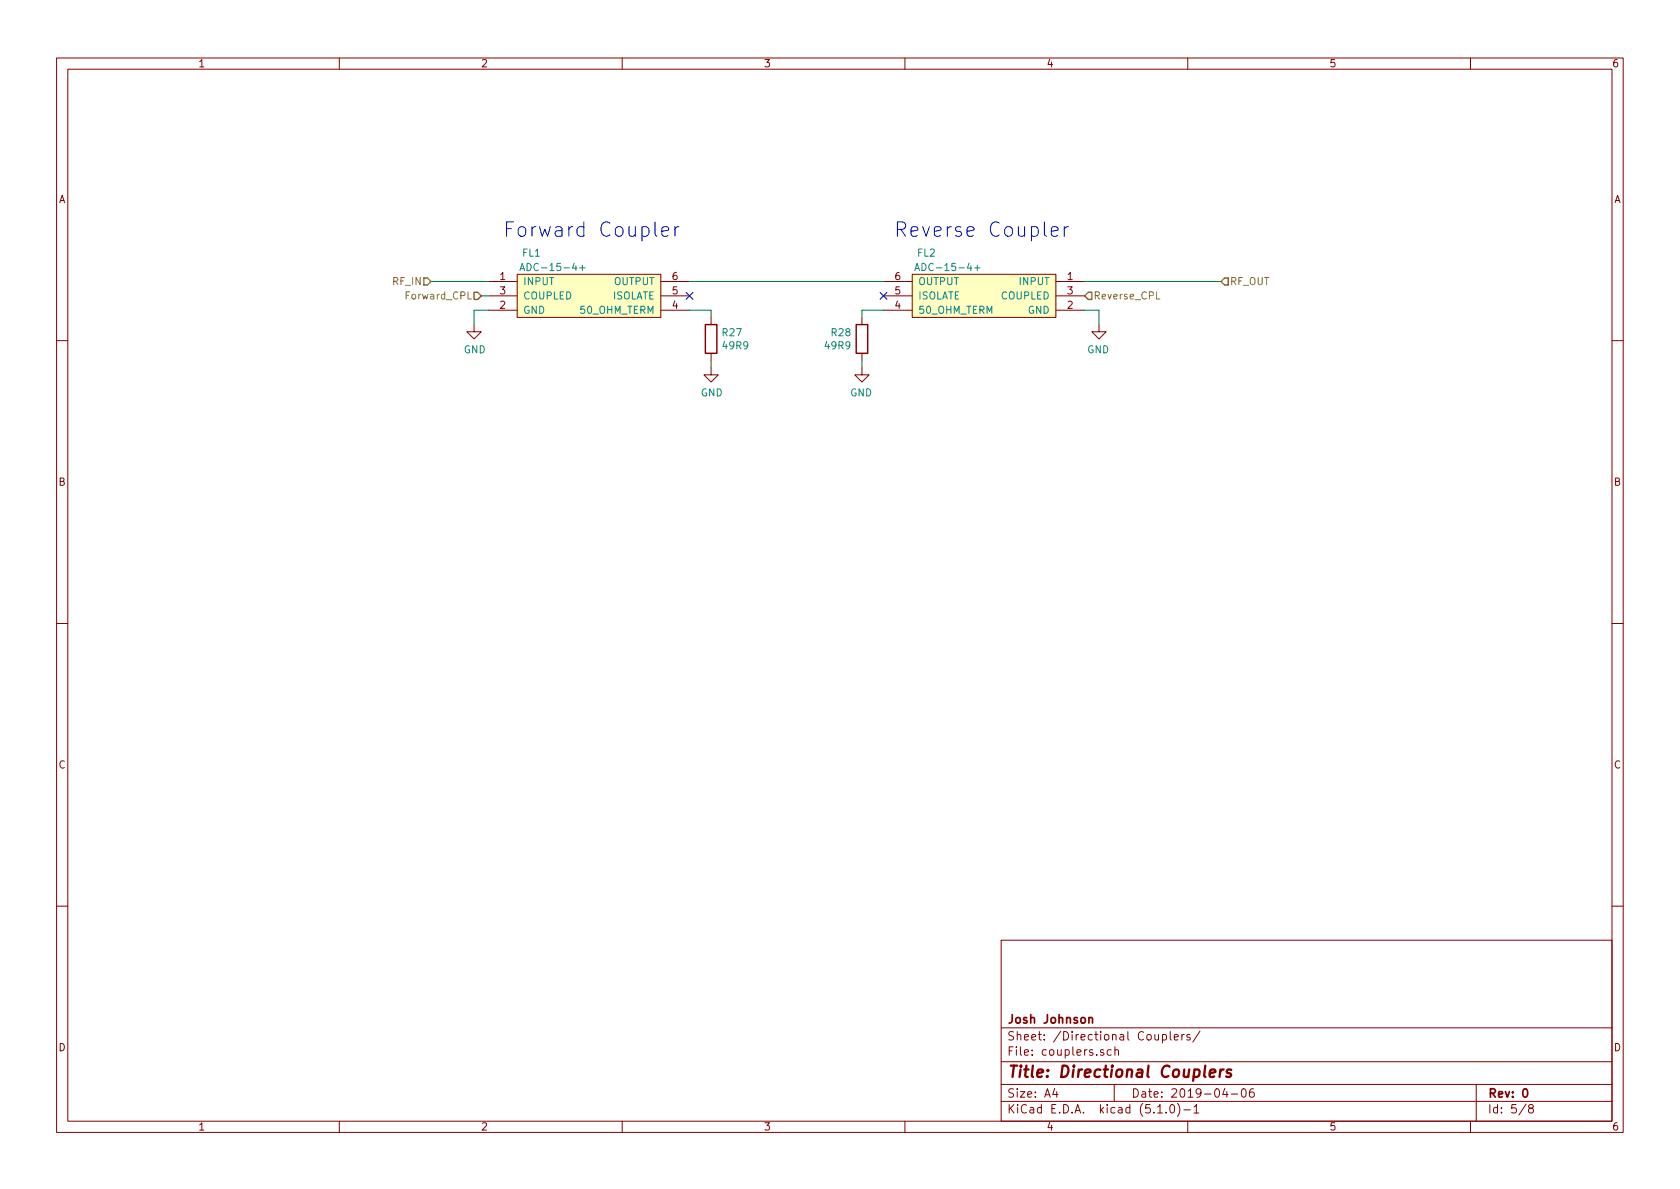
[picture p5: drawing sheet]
EESchema Schematic File Version 4
LIBS:VNA-cache
EELAYER 29 0
EELAYER END
$Descr A4 11693 8268
encoding utf-8
Sheet 5 8
Title "Directional Couplers"
Date "2019-04-06"
Rev "0"
Comp "Josh Johnson"
Comment1 ""
Comment2 ""
Comment3 ""
Comment4 ""
$EndDescr
$Comp
L VNA_Symbols:ADC-15-4+ FL1
U 1 1
P 4050 1900
F 0 "FL1" H 3700 2050 50  0000 C CNN
F 1 "ADC-15-4+" H 3850 1950 50  0000 C CNN
F 2 "VNA_Footprints:CD542" H 4050 1900 50  0001 C CNN
F 3 "" H 4050 1900 50  0001 C CNN
	1    4050 1900
	1    0    0    -1  
$EndComp
Wire Wire Line
	3000 1950 3400 1950
NoConn ~ 4800 2050
$Comp
L Device:R R27
U 1 1
P 4950 2350
F 0 "R27" H 5020 2396 50  0000 L CNN
F 1 "49R9" H 5020 2305 50  0000 L CNN
F 2 "Resistor_SMD:R_0603_1608Metric" V 4880 2350 50  0001 C CNN
F 3 "~" H 4950 2350 50  0001 C CNN
	1    4950 2350
	1    0    0    -1  
$EndComp
$Comp
L power:GND #PWR070
U 1 1
P 4950 2550
F 0 "#PWR070" H 4950 2300 50  0001 C CNN
F 1 "GND" H 4955 2377 50  0000 C CNN
F 2 "" H 4950 2550 50  0001 C CNN
F 3 "" H 4950 2550 50  0001 C CNN
	1    4950 2550
	1    0    0    -1  
$EndComp
$Comp
L power:GND #PWR069
U 1 1
P 3300 2250
F 0 "#PWR069" H 3300 2000 50  0001 C CNN
F 1 "GND" H 3305 2077 50  0000 C CNN
F 2 "" H 3300 2250 50  0001 C CNN
F 3 "" H 3300 2250 50  0001 C CNN
	1    3300 2250
	1    0    0    -1  
$EndComp
Wire Wire Line
	4800 2150 4950 2150
Wire Wire Line
	4950 2500 4950 2550
Wire Wire Line
	3300 2150 3300 2250
Text Notes 3500 1650 0    100  ~ 0
Forward Coupler
$Comp
L VNA_Symbols:ADC-15-4+ FL2
U 1 1
P 6900 1900
F 0 "FL2" H 7350 2050 50  0000 C CNN
F 1 "ADC-15-4+" H 7200 1950 50  0000 C CNN
F 2 "VNA_Footprints:CD542" H 6900 1900 50  0001 C CNN
F 3 "" H 6900 1900 50  0001 C CNN
	1    6900 1900
	-1   0    0    -1  
$EndComp
Wire Wire Line
	8500 1950 7550 1950
NoConn ~ 6150 2050
$Comp
L power:GND #PWR072
U 1 1
P 7650 2250
F 0 "#PWR072" H 7650 2000 50  0001 C CNN
F 1 "GND" H 7655 2077 50  0000 C CNN
F 2 "" H 7650 2250 50  0001 C CNN
F 3 "" H 7650 2250 50  0001 C CNN
	1    7650 2250
	-1   0    0    -1  
$EndComp
Wire Wire Line
	7650 2150 7650 2250
Text Notes 7450 1650 2    100  ~ 0
Reverse Coupler
Wire Wire Line
	4800 1950 6150 1950
Wire Wire Line
	7550 2150 7650 2150
Wire Wire Line
	3300 2150 3400 2150
Wire Wire Line
	4950 2150 4950 2200
$Comp
L Device:R R28
U 1 1
P 6000 2350
F 0 "R28" H 6070 2396 50  0000 L CNN
F 1 "49R9" H 6070 2305 50  0000 L CNN
F 2 "Resistor_SMD:R_0603_1608Metric" V 5930 2350 50  0001 C CNN
F 3 "~" H 6000 2350 50  0001 C CNN
	1    6000 2350
	-1   0    0    -1  
$EndComp
$Comp
L power:GND #PWR071
U 1 1
P 6000 2550
F 0 "#PWR071" H 6000 2300 50  0001 C CNN
F 1 "GND" H 6005 2377 50  0000 C CNN
F 2 "" H 6000 2550 50  0001 C CNN
F 3 "" H 6000 2550 50  0001 C CNN
	1    6000 2550
	-1   0    0    -1  
$EndComp
Wire Wire Line
	6150 2150 6000 2150
Wire Wire Line
	6000 2500 6000 2550
Wire Wire Line
	6000 2150 6000 2200
Wire Wire Line
	3400 2050 3350 2050
Text HLabel 3350 2050 0    50   Input ~ 0
Forward_CPL
Text HLabel 7550 2050 2    50   Input ~ 0
Reverse_CPL
Text HLabel 3000 1950 0    50   Input ~ 0
RF_IN
Text HLabel 8500 1950 2    50   Input ~ 0
RF_OUT
$EndSCHEMATC
